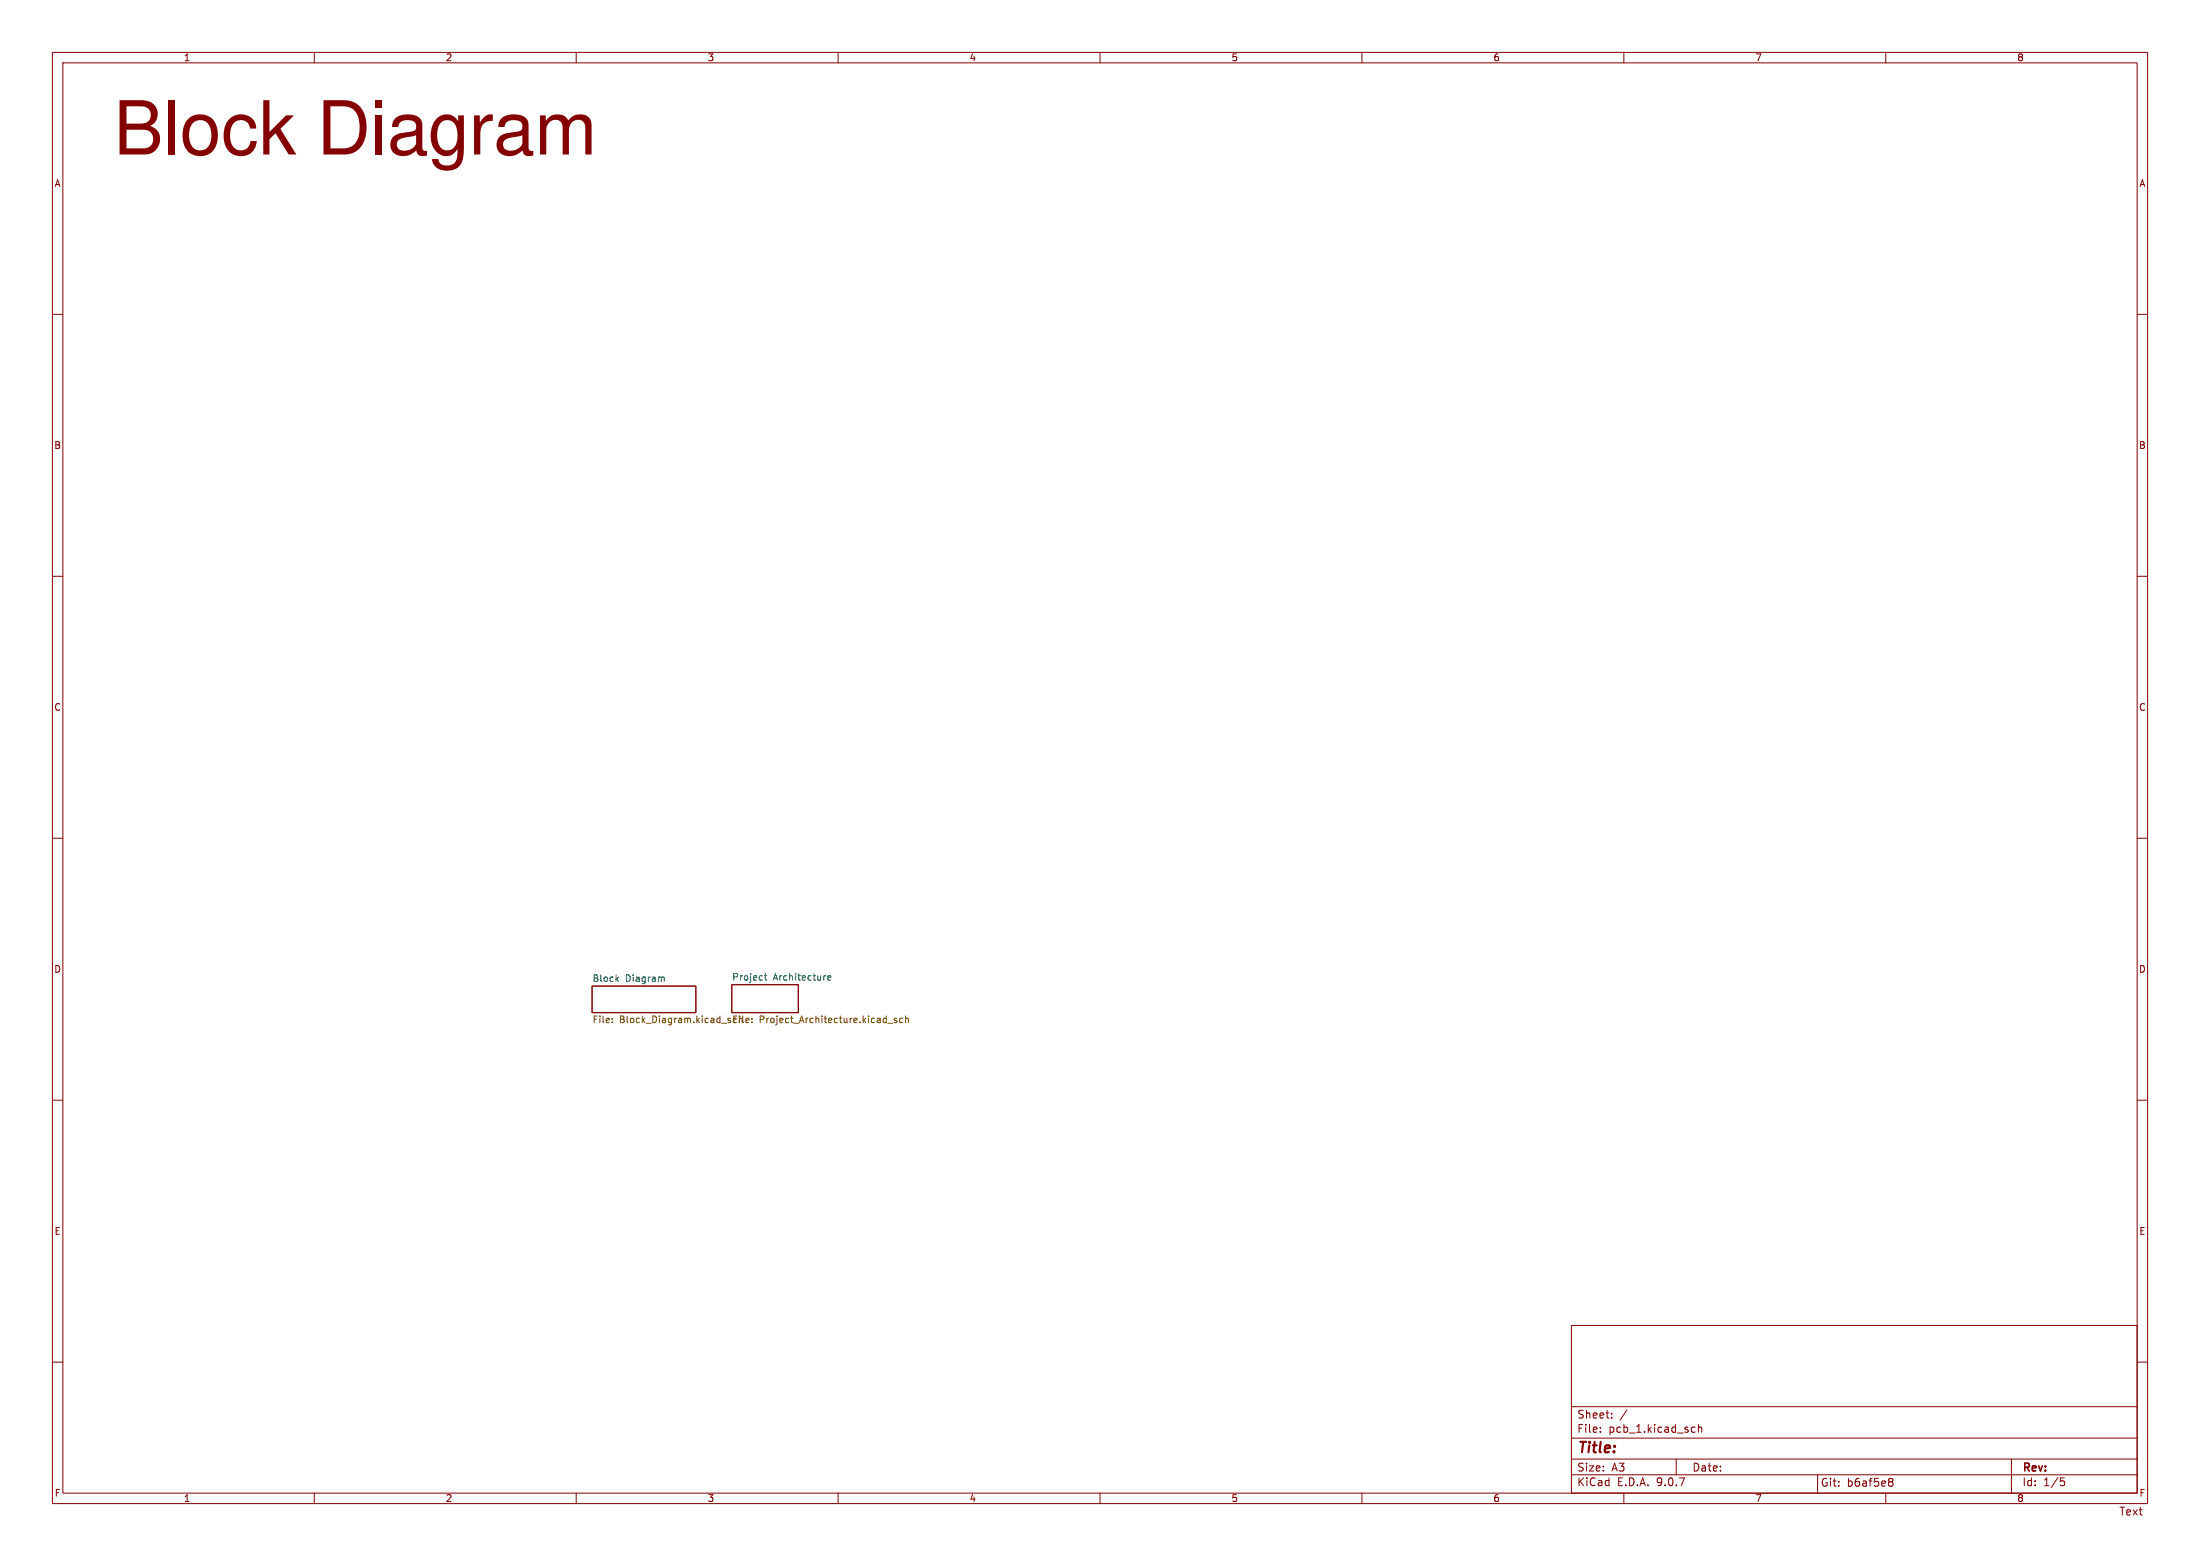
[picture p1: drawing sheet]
<svg xmlns="http://www.w3.org/2000/svg" width="420mm" height="297mm" viewBox="0 0 420 297" stroke-linecap="round" stroke-linejoin="round" font-family="sans-serif">
<g fill="none" stroke="#840000" stroke-width=".19">
<path d="M10 10h400v277h-400zM12 12h396v273h-396zM60 10v2M110 10v2M160 10v2M210 10v2M260 10v2M310 10v2M360 10v2M10 60h2M408 60h2M10 110h2"/>
<path d="M408 110h2M10 160h2M408 160h2M113 188.2h19.8v5.1h-19.8zM139.7 188h12.7v5.3h-12.7zM10 210h2M408 210h2M300 253h108v32h-108zM10 260h2M300 278.5h108M300 274.5h108M300 268.5h108"/>
<path d="M305.5 273.2v.2M305.5 272.5v.1M307.7 270.5v.2M307.7 269.8v.1M310.6 269.1l-1.3 1.9M320 278.5v3M323.2 272.4l.4 .1M323.6 273.3l-.4 .1M324.2 272.5l.2-.1 .4 .1 .1 .9M324.2 271.9v1.5M384 278.5v6.5M408 260h2"/>
<path d="M60 285v2M110 285v2M160 285v2M210 285v2M260 285v2M300 281.5h108M310 285v2M347 281.5v3.5M360 285v2M360.7 282.8h.1M360.7 282.3l.4-.1 .2 .1 .1 .2-.3 .3M360.8 282.8h.3"/>
<path d="M360.8 282.8l-.1 .1M361.1 282.8l.3 .3-.1 .4-.2 .2-.4-.1M393.4 282.1h.7M393.5 282.7h.4l.3 .2-.2 .6-.5 .1"/>
</g>
<path d="M117.7 186.9l.4 .4M118.1 186.5l-.5 .5M126.4 186.5l.4 .2v.6M145.9 186.2h.5M146.1 185.8v1.1l.3 .2M157.5 186.2h.1M158 186.7l.6-.2-.1-.2-.3-.1-.2 .2 .1 .6h.4" fill="none" stroke="#006464" stroke-width=".19"/>
<path d="M116.9 195.1v.1M116.9 194.4v.1M143.5 195.1v.1M143.5 194.4v.1M169.5 195.3h1M171.2 194.4h-.3l-.2 .1 .1 .2 .4 .1v.3h-.5M172.3 194.4h-.3l-.3 .2 .2 .5h.4M172.9 194.5l.2-.1h.3v.8M172.9 193.9v1.3" fill="none" stroke="#725600" stroke-width=".19"/>
<text font-size="14.2" fill="#840000" x="21.7" y="32.4">Block Diagram</text>
<text font-size="2.8" fill="#840000" x="301" y="277.9">Title:</text>
<g font-size="2.1" fill="#840000">
<text x="301" y="273.7">File:</text>
<text x="301" y="271">Sheet:</text>
<text x="307.1" y="273.7">pcb_1.kicad_sch</text>
<text x="301" y="281.1">Size:</text>
<text x="307.6" y="281.1">A3</text>
<text x="323" y="281.1">Date:</text>
<text x="386" y="281.3">Rev:</text>
<text x="301" y="283.9">KiCad</text>
<text x="308.7" y="283.9">E.D.A.</text>
<text x="316.3" y="283.9">9.0.7</text>
<text x="347.5" y="284">Git:</text>
<text x="352.6" y="284">b6af5e8</text>
<text x="386" y="283.9">Id:</text>
<text x="390.1" y="283.9">1/5</text>
<text x="404.5" y="289.5">Text</text>
</g>
<g font-size="1.8" fill="#840000">
<text x="35" y="11.9">1</text>
<text x="85" y="11.9">2</text>
<text x="135" y="11.9">3</text>
<text x="185" y="11.9">4</text>
<text x="235" y="11.9">5</text>
<text x="285" y="11.9">6</text>
<text x="335" y="11.9">7</text>
<text x="385" y="11.9">8</text>
<text x="10.3" y="35.9">A</text>
<text x="408.3" y="35.9">A</text>
<text x="10.3" y="85.9">B</text>
<text x="408.2" y="85.9">B</text>
<text x="10.3" y="135.9">C</text>
<text x="408.2" y="135.9">C</text>
<text x="10.3" y="185.9">D</text>
<text x="408.2" y="185.9">D</text>
<text x="10.3" y="235.9">E</text>
<text x="408.3" y="235.9">E</text>
<text x="10.3" y="285.9">F</text>
<text x="35" y="286.9">1</text>
<text x="85" y="286.9">2</text>
<text x="135" y="286.9">3</text>
<text x="185" y="286.9">4</text>
<text x="235" y="286.9">5</text>
<text x="285" y="286.9">6</text>
<text x="335" y="286.9">7</text>
<text x="385" y="286.9">8</text>
<text x="408.3" y="285.9">F</text>
</g>
<g font-size="1.8" fill="#006464">
<text x="113" y="187.5">Block</text>
<text x="119.4" y="187.5">Diagram</text>
<text x="139.7" y="187.2">Project</text>
<text x="147.6" y="187.2">Architecture</text>
</g>
<g font-size="1.8" fill="#725600">
<text x="113" y="195.6">File:</text>
<text x="118.3" y="195.6">Block_Diagram.kicad_sch File:</text>
<text x="144.9" y="195.6">Project_Architecture.kicad_sch</text>
</g>
</svg>
